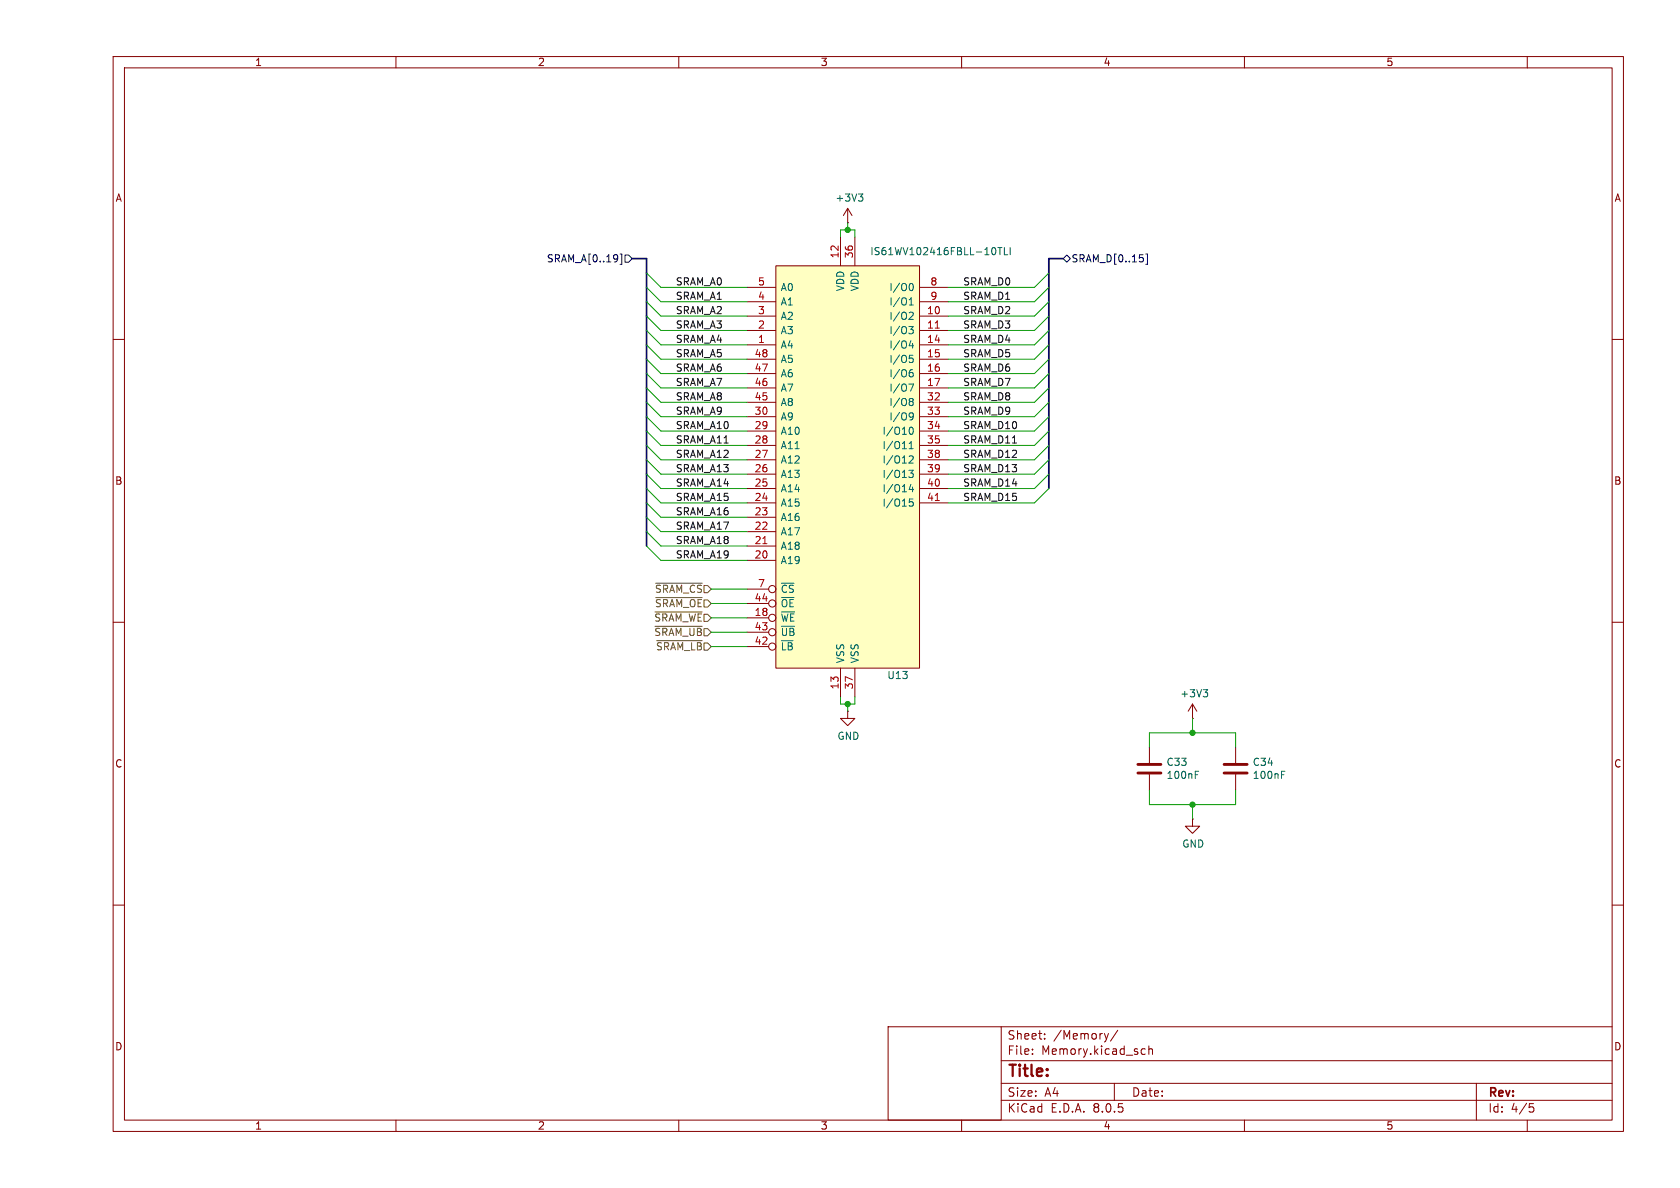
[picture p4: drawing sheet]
<svg xmlns="http://www.w3.org/2000/svg" width="297mm" height="210mm" viewBox="0 0 297 210" stroke-linecap="round" stroke-linejoin="round" font-family="sans-serif">
<g fill="none" stroke="#840000" stroke-width=".18">
<path d="M20 10h267v190h-267zM22 12h263v186h-263zM70 10v2M120 10v2M170 10v2M220 10v2M270 10v2M149.9 39.4h.1M149.9 36.8l-.8 1.3M149.9 36.8v2.6M149.9 36.8l.7 1.3M20 60h2"/>
<path d="M285 60h2M20 110h2M285 110h2M149.9 125.7v1.3h1.2l-1.2 1.3-1.3-1.3h1.3M149.9 125.7h.1M203.2 132.1v2.8M203.2 136.9v2.8M210.8 127h.1M210.8 124.5l-.7 1.2M210.8 124.5v2.5M210.8 124.5l.8 1.2M218.4 132.1v2.8"/>
<path d="M218.4 136.9v2.8M20 160h2M285 160h2M70 198v2M120 198v2M157 181.5h20v16.5h-20zM170 198v2M177 194.5h108M177 191.5h108M177 187.5h108M177 181.5h108M182.5 186.3v.1"/>
<path d="M182.5 185.5v.1M184.7 183.6v.1M184.7 182.8v.1M196 182.7l-.4 1M197 191.5v3M197.6 182.1l-1.3 2M202 185.4l.5 .1M202.5 186.3l-.5 .1M203.1 185.5l.2-.1 .4 .1v.9M203.1 184.9v1.5M220 198v2M261 191.5v6.5"/>
<path d="M270 198v2M270.4 195.1h.7M270.5 195.7h.4l.3 .3-.2 .5-.5 .1"/>
</g>
<path d="M201.2 136.7h4M201.2 135.1h4M216.4 136.7h4.1M216.4 135.1h4.1" fill="none" stroke="#840000" stroke-width=".51"/>
<path d="M151.8 34.3h.7l-.4 .5M152.3 34.8l.2 .2v.3l-.2 .3M211.3 136.9h.4M211.3 136.3h.6M212.7 121.9h.8l-.4 .5M213.3 122.4l.2 .2v.3l-.2 .3M226.6 136.9h.4M226.6 136.3h.6" fill="none" stroke="#006464" stroke-width=".18"/>
<path d="M137.2 47h25.4v71.1h-25.4z" fill="#ffffc2"/>
<g fill="none" stroke="#840000" stroke-width=".18">
<path d="M132.1 55.9h5.1M132.1 58.4h5.1M132.1 53.3h5.1M132.1 50.8h5.1M137.2 47h25.4v71.1h-25.4zM148.6 41.9v5.1M151.1 41.9v5.1M162.6 55.9h5M162.6 58.4h5M162.6 53.3h5M162.6 50.8h5M132.1 61h5.1"/>
<path d="M132.1 63.5h5.1M132.1 66h5.1M132.1 68.6h5.1M132.1 78.7h5.1M132.1 76.2h5.1M132.1 73.7h5.1M132.1 71.1h5.1M162.6 61h5M162.6 63.5h5M162.6 66h5M162.6 68.6h5M162.6 78.7h5"/>
<path d="M162.6 76.2h5M162.6 73.7h5M162.6 71.1h5M132.1 99.1h5.1M132.1 96.5h5.1M132.1 94h5.1M132.1 91.4h5.1M132.1 88.9h5.1M132.1 86.4h5.1M132.1 83.8h5.1M132.1 81.3h5.1M162.6 88.9h5"/>
<path d="M162.6 86.4h5M162.6 83.8h5M162.6 81.3h5M132.1 109.2h3.8M132.1 114.3h3.8M132.1 111.8h3.8M132.1 106.7h3.8M132.1 104.1h3.8M148.6 118.1v5.1M151.1 118.1v5.1M210.8 144.8v1.3h1.3l-1.3 1.2-1.3-1.2h1.3M210.8 144.8h.1"/>
<circle cx="136.5" cy="109.2" r=".63"/>
<circle cx="136.5" cy="114.3" r=".63"/>
<circle cx="136.5" cy="104.1" r=".63"/>
<circle cx="136.5" cy="111.8" r=".63"/>
<circle cx="136.5" cy="106.7" r=".63"/>
</g>
<g fill="none" stroke="#006464" stroke-width=".18">
<path d="M160.7 57.7h.8l-.5 .5 .4 .1 .1 .5-.3 .2h-.3M160.7 53l.4-.4v1.3M160.7 53.9h.8M160.9 55.2l.4 .1 .2 .3-.8 .9h.8M160.9 50.2l.1-.1a.68 .68 0 0 1 .5 .6 .68 .68 0 0 1-.5 .7l-.1-.1M175.9 43.9l.1 .3-.1 .7M176.4 43.8h.7M176.8 43.8v1.2M177.6 43.8v1.2h.6M178.6 43.8v1.2M160.7 67.9h.8l-.5 1.3M160.7 76l.2-.4 .1-.1a.68 .68 0 0 1 .5 .6 .68 .68 0 0 1-.5 .7l-.1-.1-.2-.4"/>
<path d="M160.7 79.3h.8M160.7 78.4l.4-.4v1.3M160.8 62.8h.6M160.9 63.3h.3l.3 .2-.2 .5-.4 .1M161 65.8l.3 .1 .2 .2-.1 .4-.4 .1M161 70.4h.2l.3 .3-.3 .3M161 73l.4 .1a.84 .84 0 0 1-.3 1.1h-.2M161 71h.2M161 60.2l-.3 .9h.8M161.2 71l.3 .2v.3l-.2 .1-.3 .1M161.3 60.7v.8M161.3 65.3l-.3 .1"/>
<path d="M161.5 73.5l-.2 .2-.3 .1M160.7 83.1h.8l-.5 .5 .4 .1v.6l-.2 .1-.5-.1M160.7 80.7l.5-.1 .3 .4-.8 .9h.8M161 85.6l-.3 .9h.8M161.3 86.1v.8M161.4 88.2h-.6l-.1 .6 .2-.1 .4 .1 .2 .1-.1 .5-.2 .1-.5-.1"/>
</g>
<path d="M165.3 58h.8M134.9 96.1h.7M165.3 88.5h.8" fill="none" stroke="#a90000" stroke-width=".18"/>
<path d="M115.8 108.2h8.3M115.8 110.7h8.3M115.9 103.1h8.2M115.9 105.6h8.2M116.1 113.3h8" fill="none" stroke="#725600" stroke-width=".18"/>
<path d="M109.6 44.9h.3v1.8h-.3M110.5 45.1h.6l.7 .6-.7 .7h-.6zM188 45.7l.6-.6 .6 .6-.6 .7zM202.1 45.6v.6M202.6 44.9h.3v1.8h-.3" fill="none" stroke="#000084" stroke-width=".18"/>
<path d="M111.8 45.7h2.5v50.8M188 45.7h-2.6v40.7" fill="none" stroke="#000084" stroke-width=".3"/>
<g fill="none" stroke="#009600" stroke-width=".18">
<path d="M149.9 39.4v1.2M114.3 58.4l2.5 2.6h15.3M114.3 53.3l2.5 2.6h15.3M114.3 48.3l2.5 2.5h15.3M114.3 55.9l2.5 2.5h15.3M114.3 50.8l2.5 2.5h15.3M148.6 41.9v-1.3h2.5v1.3M185.4 58.4l-2.5 2.6h-15.3M185.4 53.3l-2.5 2.6h-15.3M185.4 48.3l-2.5 2.5h-15.3M185.4 55.9l-2.5 2.5h-15.3M185.4 50.8l-2.5 2.5h-15.3"/>
<path d="M114.3 68.6l2.5 2.5h15.3M114.3 78.7l2.5 2.6h15.3M114.3 71.1l2.5 2.6h15.3M114.3 63.5l2.5 2.5h15.3M114.3 61l2.5 2.5h15.3M114.3 76.2l2.5 2.5h15.3M114.3 66l2.5 2.6h15.3M114.3 73.7l2.5 2.5h15.3M185.4 68.6l-2.5 2.5h-15.3M185.4 78.7l-2.5 2.6h-15.3M185.4 71.1l-2.5 2.6h-15.3M185.4 63.5l-2.5 2.5h-15.3"/>
<path d="M185.4 61l-2.5 2.5h-15.3M185.4 76.2l-2.5 2.5h-15.3M185.4 66l-2.5 2.6h-15.3M185.4 73.7l-2.5 2.5h-15.3M114.3 96.5l2.5 2.6h15.3M114.3 91.4l2.5 2.6h15.3M114.3 83.8l2.5 2.6h15.3M114.3 86.4l2.5 2.5h15.3M114.3 81.3l2.5 2.5h15.3M114.3 88.9l2.5 2.5h15.3M114.3 94l2.5 2.5h15.3M185.4 83.8l-2.5 2.6h-15.3"/>
<path d="M185.4 86.4l-2.5 2.5h-15.3M185.4 81.3l-2.5 2.5h-15.3M125.7 114.3h6.4M125.7 104.1h6.4M125.7 109.2h6.4M125.7 111.8h6.4M125.7 106.7h6.4M148.6 123.2v1.3h2.5v-1.3M149.9 124.5v1.2M203.2 132.1v-2.6h15.2v2.6M203.2 139.7v2.5h15.2v-2.5M210.8 127v2.5"/>
<path d="M210.8 142.2v2.6"/>
</g>
<g fill="#009600" stroke="#009600" stroke-width=".18">
<circle cx="149.9" cy="124.5" r=".46"/>
<circle cx="210.8" cy="142.2" r=".46"/>
<circle cx="210.8" cy="129.5" r=".46"/>
<circle cx="149.9" cy="40.6" r=".46"/>
</g>
<text font-size="2.8" fill="#840000" x="178" y="190.9">Title:</text>
<g font-size="2.1" fill="#840000">
<text x="178" y="184">Sheet:</text>
<text x="186.2" y="184">/Memory/</text>
<text x="178" y="186.7">File:</text>
<text x="184.1" y="186.7">Memory.kicad_sch</text>
<text x="178" y="196.9">KiCad</text>
<text x="178" y="194.1">Size:</text>
<text x="184.7" y="194.1">A4</text>
<text x="185.7" y="196.9">E.D.A.</text>
<text x="193.3" y="196.9">8.0.5</text>
<text x="200" y="194.1">Date:</text>
<text x="263" y="194.3">Rev:</text>
<text x="263" y="196.9">Id:</text>
<text x="267.1" y="196.9">4/5</text>
</g>
<g font-size="1.8" fill="#840000">
<text x="45" y="11.9">1</text>
<text x="95" y="11.9">2</text>
<text x="145" y="11.9">3</text>
<text x="195" y="11.9">4</text>
<text x="245" y="11.9">5</text>
<text x="20.3" y="35.9">A</text>
<text x="285.3" y="35.9">A</text>
<text x="20.3" y="85.9">B</text>
<text x="285.3" y="85.9">B</text>
<text x="20.3" y="135.9">C</text>
<text x="285.3" y="135.9">C</text>
<text x="20.3" y="185.9">D</text>
<text x="285.3" y="185.9">D</text>
<text x="45" y="199.9">1</text>
<text x="95" y="199.9">2</text>
<text x="145" y="199.9">3</text>
<text x="195" y="199.9">4</text>
<text x="245" y="199.9">5</text>
</g>
<g font-size="1.8" fill="#006464">
<text x="147.6" y="35.8">+3V3</text>
<text x="153.8" y="45.3">IS61WV102416FBLL-10TLI</text>
<text x="137.9" y="51.7">A0</text>
<text x="149.5" y="51.6" transform="rotate(-90 149.5 51.6)">VDD</text>
<text x="152" y="51.6" transform="rotate(-90 152 51.6)">VDD</text>
<text x="157.1" y="51.7">I/O0</text>
<text x="137.9" y="59.3">A3</text>
<text x="137.9" y="56.7">A2</text>
<text x="137.9" y="54.2">A1</text>
<text x="157.1" y="56.7">I/O2</text>
<text x="157.1" y="59.3">I/O3</text>
<text x="157.1" y="54.2">I/O1</text>
<text x="137.9" y="61.8">A4</text>
<text x="137.9" y="64.4">A5</text>
<text x="157.1" y="61.8">I/O4</text>
<text x="157.1" y="64.4">I/O5</text>
<text x="137.9" y="72">A8</text>
<text x="137.9" y="69.4">A7</text>
<text x="137.9" y="66.9">A6</text>
<text x="157.1" y="66.9">I/O6</text>
<text x="157.1" y="69.4">I/O7</text>
<text x="157.1" y="72">I/O8</text>
<text x="137.9" y="77.1">A10</text>
<text x="137.9" y="74.5">A9</text>
<text x="155.9" y="77.1">I/O10</text>
<text x="157.1" y="74.5">I/O9</text>
<text x="137.9" y="82.1">A12</text>
<text x="137.9" y="79.6">A11</text>
<text x="155.9" y="79.6">I/O11</text>
<text x="155.9" y="82.1">I/O12</text>
<text x="137.9" y="89.8">A15</text>
<text x="137.9" y="87.2">A14</text>
<text x="137.9" y="84.7">A13</text>
<text x="155.9" y="84.7">I/O13</text>
<text x="155.9" y="87.2">I/O14</text>
<text x="155.9" y="89.8">I/O15</text>
<text x="137.9" y="94.8">A17</text>
<text x="137.9" y="92.3">A16</text>
<text x="137.9" y="99.9">A19</text>
<text x="137.9" y="97.4">A18</text>
<text x="137.9" y="107.5">~{OE}</text>
<text x="137.9" y="105">~{CS}</text>
<text x="137.9" y="110.1">~{WE}</text>
<text x="137.9" y="112.6">~{UB}</text>
<text x="137.9" y="115.2">~{LB}</text>
<text x="149.5" y="117.3" transform="rotate(-90 149.5 117.3)">VSS</text>
<text x="152" y="117.3" transform="rotate(-90 152 117.3)">VSS</text>
<text x="156.8" y="120.2">U13</text>
<text x="208.6" y="123.5">+3V3</text>
<text x="148" y="131">GND</text>
<text x="206.1" y="137.9">100nF</text>
<text x="206.1" y="135.6">C33</text>
<text x="221.4" y="137.9">100nF</text>
<text x="221.4" y="135.6">C34</text>
<text x="208.9" y="150">GND</text>
</g>
<g font-size="1.8" fill="#000084">
<text x="96.6" y="46.6">SRAM_A[0..19]</text>
<text x="189.3" y="46.6">SRAM_D[0..15]</text>
</g>
<g font-size="1.8" fill="#a90000">
<text x="148.3" y="45.8" transform="rotate(-90 148.3 45.8)">12</text>
<text x="150.9" y="45.8" transform="rotate(-90 150.9 45.8)">36</text>
<text x="133.9" y="53.1">4</text>
<text x="133.9" y="50.5">5</text>
<text x="164.4" y="50.5">8</text>
<text x="164.4" y="53.1">9</text>
<text x="133.9" y="58.2">2</text>
<text x="133.9" y="55.6">3</text>
<text x="163.8" y="55.6">10</text>
<text x="163.8" y="58.2">11</text>
<text x="133.3" y="65.8">47</text>
<text x="133.3" y="63.2">48</text>
<text x="133.9" y="60.7">1</text>
<text x="163.8" y="60.7">14</text>
<text x="163.8" y="63.2">15</text>
<text x="163.8" y="65.8">16</text>
<text x="133.3" y="70.9">45</text>
<text x="133.3" y="68.3">46</text>
<text x="163.8" y="68.3">17</text>
<text x="163.8" y="70.9">32</text>
<text x="133.3" y="75.9">29</text>
<text x="133.3" y="73.4">30</text>
<text x="163.8" y="73.4">33</text>
<text x="163.8" y="75.9">34</text>
<text x="133.3" y="83.6">26</text>
<text x="133.3" y="81">27</text>
<text x="133.3" y="78.5">28</text>
<text x="163.8" y="78.5">35</text>
<text x="163.8" y="81">38</text>
<text x="163.8" y="83.6">39</text>
<text x="133.3" y="88.6">24</text>
<text x="133.3" y="86.1">25</text>
<text x="163.8" y="86.1">40</text>
<text x="163.8" y="88.6">41</text>
<text x="133.3" y="93.7">22</text>
<text x="133.3" y="91.2">23</text>
<text x="133.3" y="98.8">20</text>
<text x="133.3" y="96.3">21</text>
<text x="133.3" y="106.4">44</text>
<text x="133.9" y="103.9">7</text>
<text x="133.3" y="109">18</text>
<text x="133.3" y="111.5">43</text>
<text x="133.3" y="114">42</text>
<text x="148.3" y="122" transform="rotate(-90 148.3 122)">13</text>
<text x="150.9" y="122" transform="rotate(-90 150.9 122)">37</text>
</g>
<g font-size="1.8" fill="#0f0f0f">
<text x="119.4" y="53.1">SRAM_A1</text>
<text x="119.4" y="50.5">SRAM_A0</text>
<text x="170.2" y="53.1">SRAM_D1</text>
<text x="170.2" y="50.5">SRAM_D0</text>
<text x="119.4" y="58.2">SRAM_A3</text>
<text x="119.4" y="55.6">SRAM_A2</text>
<text x="170.2" y="58.2">SRAM_D3</text>
<text x="170.2" y="55.6">SRAM_D2</text>
<text x="119.4" y="60.7">SRAM_A4</text>
<text x="119.4" y="63.2">SRAM_A5</text>
<text x="119.4" y="65.8">SRAM_A6</text>
<text x="170.2" y="60.7">SRAM_D4</text>
<text x="170.2" y="65.8">SRAM_D6</text>
<text x="170.2" y="63.2">SRAM_D5</text>
<text x="119.4" y="68.3">SRAM_A7</text>
<text x="119.4" y="70.9">SRAM_A8</text>
<text x="170.2" y="70.9">SRAM_D8</text>
<text x="170.2" y="68.3">SRAM_D7</text>
<text x="119.4" y="73.4">SRAM_A9</text>
<text x="119.4" y="75.9">SRAM_A10</text>
<text x="170.2" y="73.4">SRAM_D9</text>
<text x="170.2" y="75.9">SRAM_D10</text>
<text x="119.4" y="81">SRAM_A12</text>
<text x="119.4" y="78.5">SRAM_A11</text>
<text x="119.4" y="83.6">SRAM_A13</text>
<text x="170.2" y="83.6">SRAM_D13</text>
<text x="170.2" y="78.5">SRAM_D11</text>
<text x="170.2" y="81">SRAM_D12</text>
<text x="119.4" y="88.6">SRAM_A15</text>
<text x="119.4" y="86.1">SRAM_A14</text>
<text x="170.2" y="88.6">SRAM_D15</text>
<text x="170.2" y="86.1">SRAM_D14</text>
<text x="119.4" y="93.7">SRAM_A17</text>
<text x="119.4" y="91.2">SRAM_A16</text>
<text x="119.4" y="96.3">SRAM_A18</text>
<text x="119.4" y="98.8">SRAM_A19</text>
</g>
<g font-size="1.8" fill="#725600">
<text x="115.7" y="105">~{SRAM_CS}</text>
<text x="115.7" y="107.5">~{SRAM_OE}</text>
<text x="115.6" y="110.1">~{SRAM_WE}</text>
<text x="115.6" y="112.6">~{SRAM_UB}</text>
<text x="115.9" y="115.2">~{SRAM_LB}</text>
</g>
</svg>
